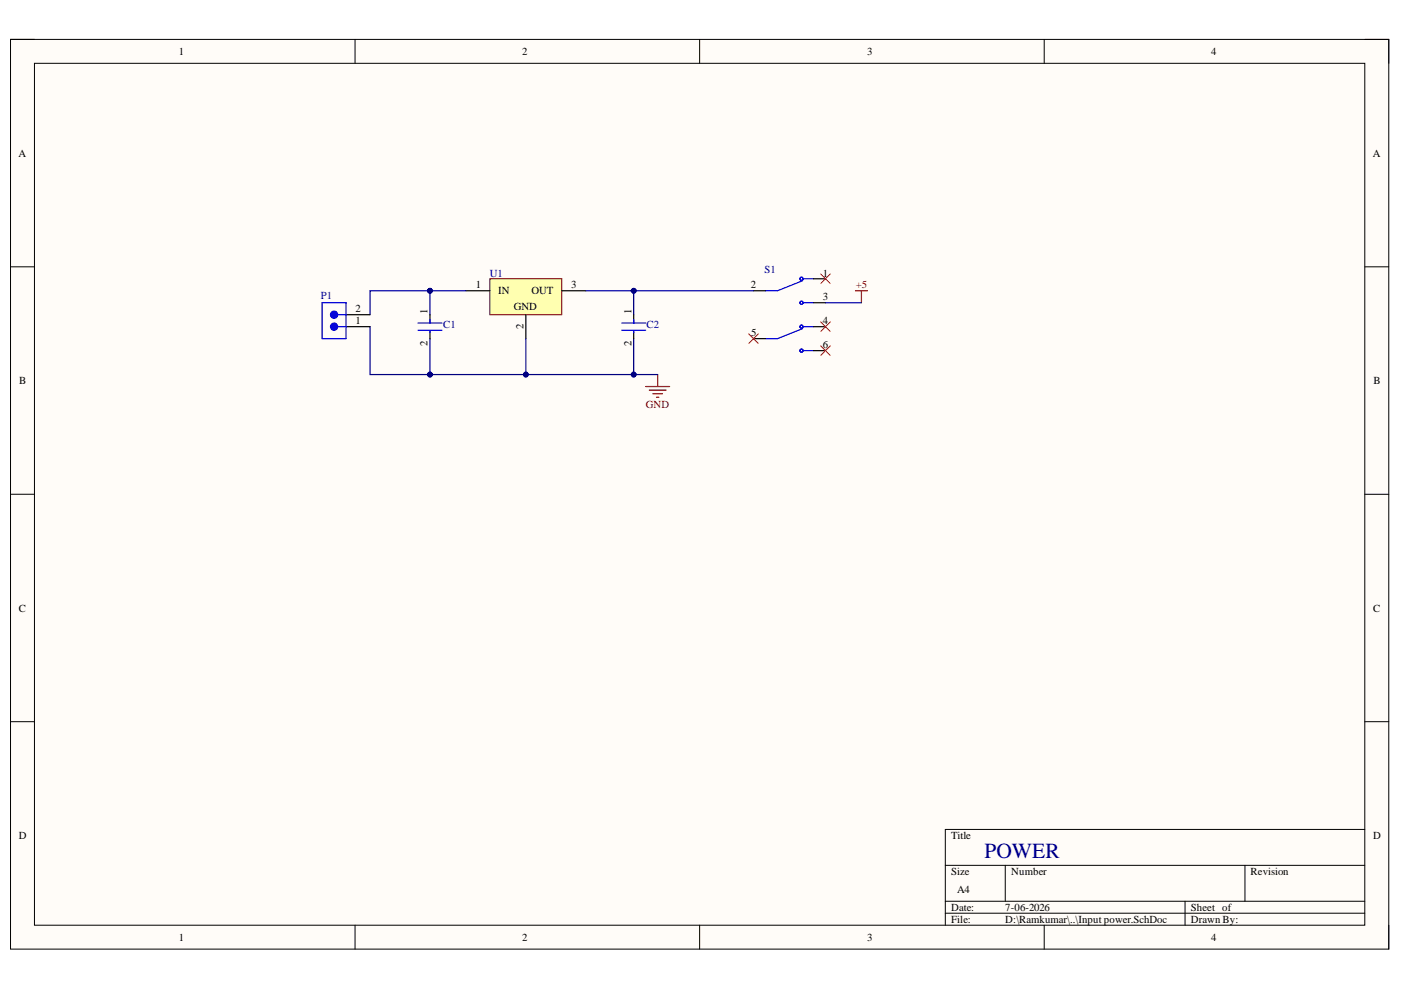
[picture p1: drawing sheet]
<svg xmlns="http://www.w3.org/2000/svg" width="297mm" height="210mm" viewBox="0 0 297 210" stroke-linecap="round" stroke-linejoin="round" font-family="sans-serif">
<path d="M2.2 8.4h292.2v192.8h-292.2z" fill-rule="evenodd" fill="#fffcf8"/>
<path d="M2.2 8.4h292.2v192.8h-292.2z" fill="none" stroke="#000" stroke-width=".21"/>
<path d="M7.3 13.4h282.1v182.8h-282.1z" fill-rule="evenodd" fill="#fffcf8"/>
<g fill="none" stroke="#000" stroke-width=".21">
<path d="M2.2 8.3h5.1M7.3 13.4h282.1v182.8h-282.1zM75.3 8.3v5.1M148.3 8.3v5.1M221.4 8.4v5M289.4 8.4h5v5M2.2 56.6h5.1M289.4 56.6h5M2.2 104.8h5.1M289.4 104.8h5M2.2 153h5.1M289.4 153h5"/>
<path d="M289.4 175.9h-89v20.3M75.3 196.2v5M148.3 196.2v5M200.4 183.5h89M200.4 191.1h89M200.4 193.6h89M213.1 183.5v7.6M221.4 196.2v5M251.2 191.1v5.1M264 183.5v7.6M294.4 196.2v5"/>
</g>
<g fill="none" stroke="#00f" stroke-width=".25">
<path d="M170.2 59.5l-5.4 2.1h-2.5M170.3 59.1h2.2M170.2 69.7l-5.4 2.1h-2.5M170.3 64.2h2.2M170.3 74.3h2.2M170.3 69.3h2.2"/>
<circle cx="169.9" cy="59.1" r=".33"/>
<circle cx="169.9" cy="69.3" r=".33"/>
<circle cx="169.9" cy="64.2" r=".33"/>
<circle cx="169.9" cy="74.3" r=".33"/>
</g>
<path d="M172.5 59.1h2.5M159.8 61.6h2.5M159.8 71.8h2.5M172.5 64.2h2.5M172.5 69.3h2.5M172.5 74.3h2.5" fill="none" stroke="#000" stroke-width=".25"/>
<path d="M103.9 59.1h15.2v7.6h-15.2z" fill-rule="evenodd" fill="#ffffb0"/>
<path d="M103.9 59.1h15.2v7.6h-15.2z" fill="none" stroke="#800000" stroke-width=".21"/>
<path d="M98.8 61.6h5.1M111.5 66.7v5.1M119.1 61.6h5.1" fill="none" stroke="#000" stroke-width=".25"/>
<path d="M174 58.1l2 2M176 58.1l-2 2M158.8 70.8l2 2M160.8 70.8l-2 2M174 68.3l2 2M174 73.3l2 2.1M176 68.3l-2 2M176 73.3l-2 2.1" fill="none" stroke="#f00" stroke-width=".21"/>
<path d="M139.4 79.4v2.6M181.4 61.7h2.5M182.6 61.7v2.5M136.9 82h5.1M137.7 82.7h3.5M138.4 83.5h2.1M139.2 84.2h.5" fill="none" stroke="#800000" stroke-width=".25"/>
<path d="M98.8 61.6h-20.3v5.1" fill="none" stroke="#000080" stroke-width=".25"/>
<circle cx="91.2" cy="61.6" r=".51" fill="#000080"/>
<circle cx="91.2" cy="61.6" r=".51" fill="none" stroke="#000080" stroke-width=".21"/>
<path d="M78.5 69.3v10.1h60.9" fill="none" stroke="#000080" stroke-width=".25"/>
<circle cx="91.2" cy="79.4" r=".51" fill="#000080"/>
<circle cx="91.2" cy="79.4" r=".51" fill="none" stroke="#000080" stroke-width=".21"/>
<circle cx="111.5" cy="79.4" r=".51" fill="#000080"/>
<circle cx="111.5" cy="79.4" r=".51" fill="none" stroke="#000080" stroke-width=".21"/>
<circle cx="134.4" cy="79.4" r=".51" fill="#000080"/>
<circle cx="134.4" cy="79.4" r=".51" fill="none" stroke="#000080" stroke-width=".21"/>
<path d="M111.5 71.8v7.6" fill="none" stroke="#000080" stroke-width=".25"/>
<circle cx="111.5" cy="79.4" r=".51" fill="#000080"/>
<circle cx="111.5" cy="79.4" r=".51" fill="none" stroke="#000080" stroke-width=".21"/>
<path d="M91.2 61.6v5.1" fill="none" stroke="#000080" stroke-width=".25"/>
<circle cx="91.2" cy="61.6" r=".51" fill="#000080"/>
<circle cx="91.2" cy="61.6" r=".51" fill="none" stroke="#000080" stroke-width=".21"/>
<path d="M91.2 71.8v7.6" fill="none" stroke="#000080" stroke-width=".25"/>
<circle cx="91.2" cy="79.4" r=".51" fill="#000080"/>
<circle cx="91.2" cy="79.4" r=".51" fill="none" stroke="#000080" stroke-width=".21"/>
<path d="M124.2 61.6h10.2v5.1" fill="none" stroke="#000080" stroke-width=".25"/>
<circle cx="134.4" cy="61.6" r=".51" fill="#000080"/>
<circle cx="134.4" cy="61.6" r=".51" fill="none" stroke="#000080" stroke-width=".21"/>
<path d="M134.4 71.8v7.6" fill="none" stroke="#000080" stroke-width=".25"/>
<circle cx="134.4" cy="79.4" r=".51" fill="#000080"/>
<circle cx="134.4" cy="79.4" r=".51" fill="none" stroke="#000080" stroke-width=".21"/>
<path d="M134.4 61.6h25.4" fill="none" stroke="#000080" stroke-width=".25"/>
<circle cx="134.4" cy="61.6" r=".51" fill="#000080"/>
<circle cx="134.4" cy="61.6" r=".51" fill="none" stroke="#000080" stroke-width=".21"/>
<path d="M175 64.2h7.6" fill="none" stroke="#000080" stroke-width=".25"/>
<path d="M73.4 69.3h5.1M73.4 66.7h5.1M91.2 66.7v1.8M91.2 70.3v1.5M134.4 66.7v1.8M134.4 70.3v1.5" fill="none" stroke="#000" stroke-width=".25"/>
<path d="M68.3 64.2h5.1v7.6h-5.1zM71.6 69.3h1.8M71.6 66.7h1.8M88.6 68.5h5.1M88.6 70h5.1M91.2 67.7v.8M91.2 70.3v.2M131.8 68.5h5.1M131.8 70h5.1M134.4 67.7v.8M134.4 70.3v.2" fill="none" stroke="#00f" stroke-width=".25"/>
<circle cx="70.8" cy="66.7" r=".76" fill="#00f"/>
<circle cx="70.8" cy="66.7" r=".76" fill="none" stroke="#00f" stroke-width=".25"/>
<circle cx="70.8" cy="69.3" r=".76" fill="#00f"/>
<circle cx="70.8" cy="69.3" r=".76" fill="none" stroke="#00f" stroke-width=".25"/>
<text font-size="4.6" fill="#000080" x="208.7" y="182">POWER</text>
<g font-size="2.3">
<text x="37.9" y="11.7">1</text>
<text x="110.7" y="11.7">2</text>
<text x="183.9" y="11.7">3</text>
<text x="256.8" y="11.7">4</text>
<text x="3.9" y="33.3">A</text>
<text x="291" y="33.3">A</text>
<text x="174.5" y="58.6">1</text>
<text x="100.9" y="61.2">1</text>
<text x="105.6" y="62.4">IN</text>
<text x="108.9" y="65.7">GND</text>
<text x="112.7" y="62.4">OUT</text>
<text x="121.1" y="61.2">3</text>
<text x="159.2" y="61.2">2</text>
<text x="174.5" y="63.7">3</text>
<text x="75.4" y="68.8">1</text>
<text x="75.4" y="66.2">2</text>
<text x="90.7" y="66.5" transform="rotate(-90 90.7 66.5)">1</text>
<text x="111" y="69.8" transform="rotate(-90 111 69.8)">2</text>
<text x="133.9" y="66.5" transform="rotate(-90 133.9 66.5)">1</text>
<text x="159.3" y="71.3">5</text>
<text x="174.5" y="68.8">4</text>
<text x="90.7" y="73.3" transform="rotate(-90 90.7 73.3)">2</text>
<text x="133.9" y="73.3" transform="rotate(-90 133.9 73.3)">2</text>
<text x="174.5" y="73.8">6</text>
<text x="4.1" y="81.4">B</text>
<text x="291.2" y="81.4">B</text>
<text x="4" y="129.7">C</text>
<text x="291.1" y="129.7">C</text>
<text x="4" y="177.9">D</text>
<text x="201.6" y="177.9">Title</text>
<text x="291.1" y="177.9">D</text>
<text x="201.6" y="185.5">Size</text>
<text x="214.4" y="185.5">Number</text>
<text x="265.2" y="185.5">Revision</text>
<text x="202.9" y="189.3">A4</text>
<text x="201.6" y="193.1">Date:</text>
<text x="201.6" y="195.7">File:</text>
<text x="213.1" y="193.1">7-06-2026</text>
<text x="213.1" y="195.7">D:\Ramkumar\..\Input power.SchDoc</text>
<text x="252.5" y="193.1">Sheet of</text>
<text x="252.5" y="195.7">Drawn By:</text>
<text x="37.9" y="199.5">1</text>
<text x="110.7" y="199.5">2</text>
<text x="183.9" y="199.5">3</text>
<text x="256.8" y="199.5">4</text>
</g>
<g font-size="2.3" fill="#000080">
<text x="103.9" y="58.6">U1</text>
<text x="162.1" y="57.9">S1</text>
<text x="68" y="63.4">P1</text>
<text x="94" y="69.5">C1</text>
<text x="137.1" y="69.5">C2</text>
</g>
<g font-size="2.3" fill="#800000">
<text x="181.4" y="61.2">+5</text>
<text x="136.9" y="86.5">GND</text>
</g>
</svg>
